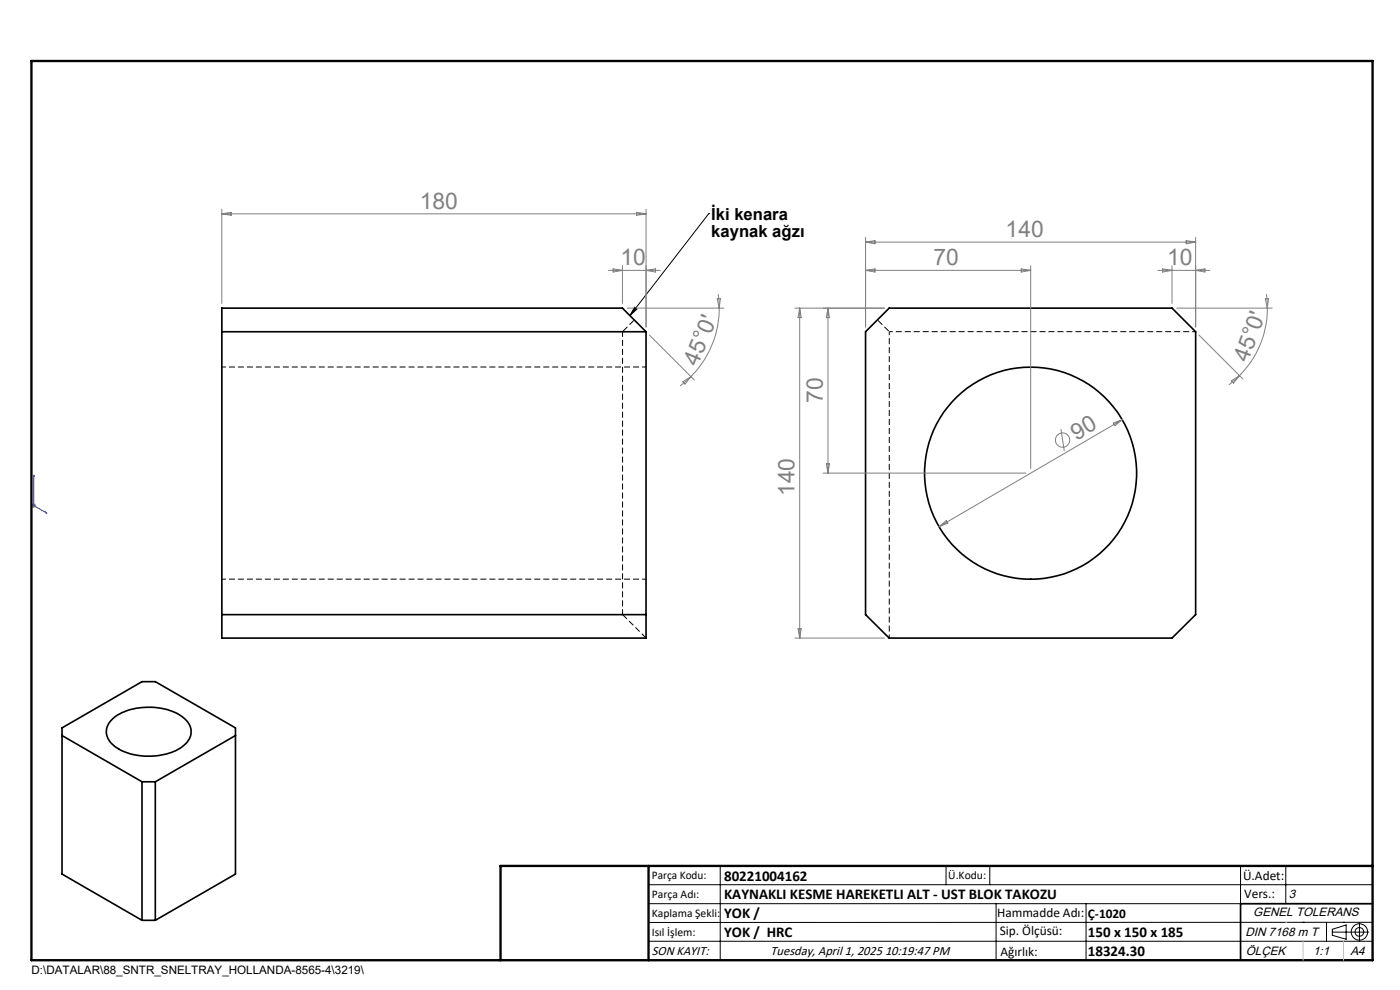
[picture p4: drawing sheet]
<svg xmlns="http://www.w3.org/2000/svg" width="297mm" height="210mm" viewBox="0 0 297 210" stroke-linecap="round" stroke-linejoin="round" font-family="sans-serif">
<g fill="none" stroke="#000" stroke-width=".35">
<path d="M47.1 65.4h84.9l5.1 5v65h-90zM47.1 70.4h90M183.6 70.4l5-5h60l5 5v60l-5 5h-60l-5-5zM47.1 130.4h90M13.2 156l16.9 9.8M23.6 152.7a12.1 12.1 0 0 1 10.4-2.5 8 8 0 0 1 6.4 3.9 3.8 3.8 0 0 1-1.9 4.4 13.7 13.7 0 0 1-14.1-.1 3.5 3.5 0 0 1-.8-5.7zM50 156l-17.1 9.8M30.1 165.8v29.4M30.1 165.8h2.8M32.9 165.8v29.4M30.1 195.2h2.8M30.1 195.2l-16.9-9.8v-31l16.9-9.8h2.8l17.1 9.8v31l-17.1 9.8"/>
<path d="M291.2 191.7h-28v12"/>
<circle cx="218.6" cy="100.4" r="22.5"/>
</g>
<path d="M134.6 67.9l-2.5 2.5M188.7 70.4l-2.5-2.5" fill="none" stroke="#000" stroke-width=".21" stroke-dasharray="1.3 .6" stroke-dashoffset="-.2" stroke-linecap="butt"/>
<path d="M188.7 70.4h65M188.7 135.4v-65" fill="none" stroke="#000" stroke-width=".21" stroke-dasharray="1.3 .6" stroke-dashoffset=".5" stroke-linecap="butt"/>
<path d="M132.1 130.4l5 5" fill="none" stroke="#000" stroke-width=".21" stroke-dasharray="1.3 .6" stroke-linecap="butt"/>
<path d="M132.1 70.4v60" fill="none" stroke="#000" stroke-width=".21" stroke-dasharray="1.3 .6" stroke-dashoffset=".2" stroke-linecap="butt"/>
<path d="M137.1 77.9h-90M47.1 122.9h90" fill="none" stroke="#000" stroke-width=".21" stroke-dasharray="1.3 .6" stroke-dashoffset=".4" stroke-linecap="butt"/>
<g fill="none" stroke="#808080" stroke-width=".21">
<path d="M47.1 44.4v20M47.1 45.4h90M47.1 45.4l1.9-.4v.7zM129 57.4h11.1M130.1 57l1.9 .4-1.9 .3zM132 56.4v8M135 45l2.1 .4-2.1 .3zM137.1 44.4v25M137.1 57.4l2-.4v.7zM183.6 57.4h35.1M183.6 50.4v19M183.6 51.4h70"/>
<path d="M183.6 51.4l2-.4v.7zM183.6 57.4l2-.4v.7zM216.6 57l2.1 .4-2.1 .3zM218.7 56.4v43M245.6 57.4h11M246.6 57l2 .4-2 .3zM248.6 56.4v8M251.6 51l2 .4-2 .3zM253.6 50.4v19M253.6 57.4l2-.4v.7zM133.1 65.4h20.5M137.8 71.1l9.5 9.5"/>
<path d="M146.6 79.9l-2.3 1.9M152.2 63.4h.6l-.2 2zM152.4 62.4l.2 3M152.6 65.4a20.8 20.8 0 0 1-6 14.5M168.6 65.4h19M169.7 65.4l.3 2h-.7zM169.7 65.4v70M175.6 65.4v35M175.6 65.4l.4 2h-.7zM249.6 65.4h20.3M254.4 71.1l9.3 9.3M262.9 79.7l-2.2 1.9"/>
<path d="M268.4 63.4h.7l-.2 2zM268.6 62.4l.3 3M268.9 65.4a20 20 0 0 1-6 14.3M144.9 81l1.7-1.1-1.3 1.6zM175.3 98.4h.7l-.4 2zM225.1 91l.7 4.7M236.2 89.7l1.9-.7-1.6 1.3zM238.1 89l-38.9 22.7M261.2 80.8l1.7-1.1-1.2 1.6zM6.7 107.2h1M6.8 106.9l.7 .7M7.2 106.7v1.1"/>
<path d="M7.5 106.9l-.7 .7M174.6 100.4h43M199.2 111.7l1.6-1.3 .3 .6zM168.6 135.4h19M169.3 133.4h.7l-.3 2z"/>
<circle cx="225.4" cy="93.3" r="1.52"/>
</g>
<g fill="none" stroke="#000" stroke-width=".21">
<path d="M150.4 45.3h.1M150.4 45.3l-16.8 21.6M134.6 65.2l.5 .4-1.5 1.3zM137.6 187.7h153.6M137.6 191.7h153.6M137.6 199.7h153.6M152.8 183.7v20M200.7 183.7v4M210 183.7v4M211.3 191.7v12M230.4 191.7v12M263.2 183.7v20"/>
<path d="M272.8 183.7v8M276.4 195.6h.1M281.4 195.6v4.1M282.6 197.7h7.8M282.6 197.1l3-.9v3l-3-.8zM285 195.6h.1M288.4 195.8v3.8M291.2 195.6l-153.6 .1"/>
<circle cx="288.4" cy="197.7" r="1.74"/>
<circle cx="288.4" cy="197.7" r=".93"/>
</g>
<path d="M7.2 100.7v.4l-.1-.1zM7.2 100.7v6.5l2.8 1.7M9.7 108.6l.3 .3-.3-.1z" fill="none" stroke="#00f" stroke-width=".21"/>
<path d="M106.2 203.7h185" fill="none" stroke="#000" stroke-width=".25"/>
<path d="M6.7 12.9h284.5v190.8h-284.5zM137.6 183.7v20M291.2 183.7h-185v20" fill="none" stroke="#000" stroke-width=".5"/>
<path d="M272.8 195.6h.1M276.4 199.7v4M285 199.7v4" fill="none" stroke="#c0c0c0" stroke-width=".21"/>
<path d="M134.6 65.2l.5 .4-1.5 1.3z" fill="#000"/>
<path d="M9.7 108.6l.3 .3-.3-.1zM7.2 100.7v.4l-.1-.1z" fill="#00f"/>
<g font-size="4.8" fill="#808080">
<text x="89" y="44.3">180</text>
<text x="213.3" y="50.3">140</text>
<text x="131.6" y="56.3">10</text>
<text x="198.1" y="56.3">70</text>
<text x="247.6" y="56.3">10</text>
<text x="148" y="77.8" transform="rotate(-68 148 77.8)">45°0'</text>
<text x="264.8" y="77.1" transform="rotate(-70 264.8 77.1)">45°0'</text>
<text x="174.6" y="85.4" transform="rotate(-90 174.6 85.4)">70</text>
<text x="228.4" y="93.5" transform="rotate(-30 228.4 93.5)">90</text>
<text x="168.6" y="105.2" transform="rotate(-90 168.6 105.2)">140</text>
</g>
<g font-size="3.5">
<text x="150.9" y="46.6">İki kenara</text>
<text x="150.9" y="50.2">kaynak ağzı</text>
</g>
<g font-size="3.2">
<text x="153.6" y="190.8">KAYNAKLI KESME HAREKETLI ALT - UST BLOK TAKOZU</text>
<text x="153.6" y="186.8">80221004162</text>
<text x="153.6" y="194.8">YOK /</text>
<text x="153.6" y="198.8">YOK / HRC</text>
<text x="230.8" y="198.7">150 x 150 x 185</text>
<text x="230.8" y="202.8">18324.30</text>
</g>
<g font-size="2.8">
<text x="263.7" y="186.7">Ü.Adet:</text>
<text x="263.9" y="190.5">Vers.:</text>
<text x="211.5" y="194.5">Hammadde Adı:</text>
<text x="230.8" y="194.7">Ç-1020</text>
<text x="138.3" y="202.6">SON KAYIT:</text>
<text x="163.5" y="202.6">Tuesday, April 1, 2025 10:19:47 PM</text>
<text x="212.1" y="198.4">Sip. Ölçüsü:</text>
<text x="212.2" y="202.7">Ağırlık:</text>
</g>
<g font-size="2.6">
<text x="273.4" y="190.4">3</text>
<text x="265.9" y="194.4">GENEL TOLERANS</text>
<text x="264.2" y="198.5">DIN 7168 m T</text>
<text x="264.3" y="202.6">ÖLÇEK</text>
<text x="278.5" y="202.6">1:1</text>
<text x="286.5" y="202.6">A4</text>
</g>
<g font-size="2.5">
<text x="138.3" y="186.4">Parça Kodu:</text>
<text x="138.3" y="190.5">Parça Adı:</text>
<text x="201.2" y="186.5">Ü.Kodu:</text>
<text x="138.3" y="194.5">Kaplama Şekli:</text>
<text x="138.3" y="198.6">Isıl İşlem:</text>
<text x="6.7" y="206.7">D:\DATALAR\88_SNTR_SNELTRAY_HOLLANDA-8565-4\3219\</text>
</g>
</svg>
